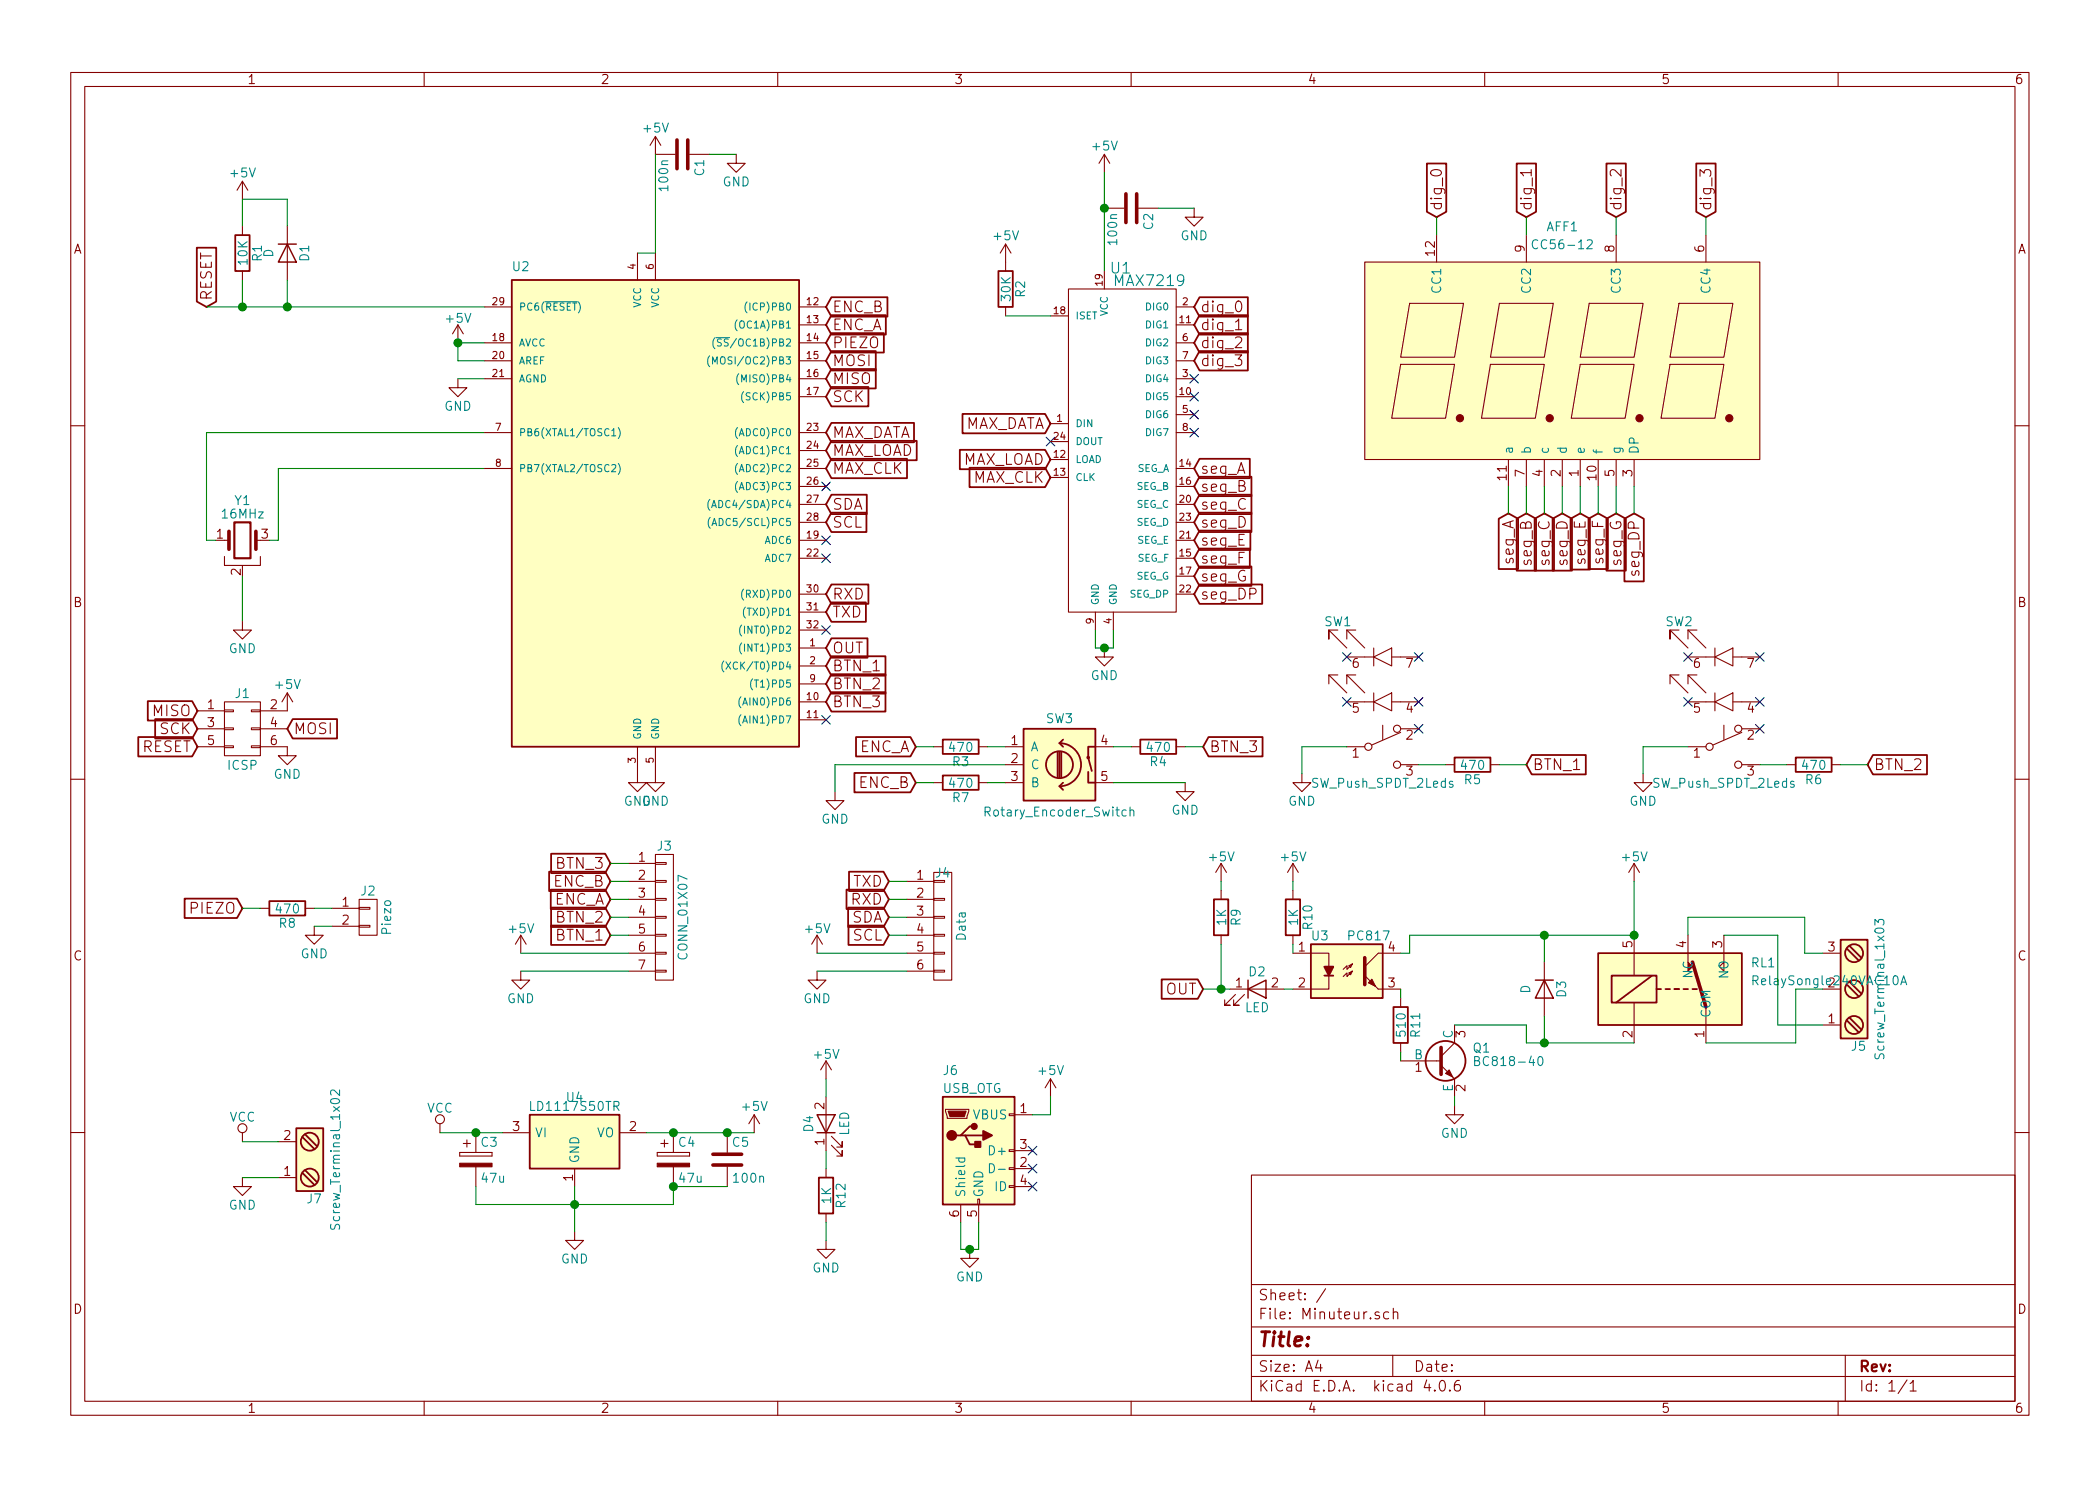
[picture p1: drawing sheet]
EESchema Schematic File Version 2
LIBS:Minuteur-rescue
LIBS:power
LIBS:device
LIBS:transistors
LIBS:conn
LIBS:linear
LIBS:regul
LIBS:74xx
LIBS:cmos4000
LIBS:adc-dac
LIBS:memory
LIBS:xilinx
LIBS:microcontrollers
LIBS:dsp
LIBS:microchip
LIBS:analog_switches
LIBS:motorola
LIBS:texas
LIBS:intel
LIBS:audio
LIBS:interface
LIBS:digital-audio
LIBS:philips
LIBS:display
LIBS:cypress
LIBS:siliconi
LIBS:opto
LIBS:atmel
LIBS:contrib
LIBS:valves
LIBS:maxim
LIBS:w_logic
LIBS:switches
LIBS:graphic
LIBS:leds
LIBS:switches-perso
LIBS:relays
LIBS:Minuteur-cache
EELAYER 25 0
EELAYER END
$Descr A4 11693 8268
encoding utf-8
Sheet 1 1
Title ""
Date ""
Rev ""
Comp ""
Comment1 ""
Comment2 ""
Comment3 ""
Comment4 ""
$EndDescr
$Comp
L GND #PWR01
U 1 1
P 3650 4300
F 0 "#PWR01" H 3650 4050 50  0001 C CNN
F 1 "GND" H 3650 4150 50  0000 C CNN
F 2 "" H 3650 4300 50  0001 C CNN
F 3 "" H 3650 4300 50  0001 C CNN
	1    3650 4300
	1    0    0    -1  
$EndComp
$Comp
L GND #PWR02
U 1 1
P 3550 4300
F 0 "#PWR02" H 3550 4050 50  0001 C CNN
F 1 "GND" H 3550 4150 50  0000 C CNN
F 2 "" H 3550 4300 50  0001 C CNN
F 3 "" H 3550 4300 50  0001 C CNN
	1    3550 4300
	1    0    0    -1  
$EndComp
$Comp
L CONN_02X03 J1
U 1 1
P 1350 4050
F 0 "J1" H 1350 4250 50  0000 C CNN
F 1 "ICSP" H 1350 3850 50  0000 C CNN
F 2 "Connectors:IDC_Header_Straight_6pins" H 1350 2850 50  0001 C CNN
F 3 "" H 1350 2850 50  0001 C CNN
	1    1350 4050
	1    0    0    -1  
$EndComp
$Comp
L GND #PWR03
U 1 1
P 1600 4150
F 0 "#PWR03" H 1600 3900 50  0001 C CNN
F 1 "GND" H 1600 4000 50  0000 C CNN
F 2 "" H 1600 4150 50  0001 C CNN
F 3 "" H 1600 4150 50  0001 C CNN
	1    1600 4150
	1    0    0    -1  
$EndComp
Text GLabel 1600 4050 2    60   Input ~ 0
MOSI
Text GLabel 1100 3950 0    60   Input ~ 0
MISO
Text GLabel 1100 4050 0    60   Input ~ 0
SCK
Text GLabel 1100 4150 0    60   Input ~ 0
RESET
Text GLabel 4600 2000 2    60   Input ~ 0
MOSI
Text GLabel 4600 2100 2    60   Input ~ 0
MISO
Text GLabel 4600 2200 2    60   Input ~ 0
SCK
Text GLabel 4600 1700 2    60   Input ~ 0
ENC_B
Text GLabel 4600 1800 2    60   Input ~ 0
ENC_A
Text GLabel 4600 3800 2    60   Input ~ 0
BTN_2
Text GLabel 4600 2400 2    60   Input ~ 0
MAX_DATA
Text GLabel 4600 2500 2    60   Input ~ 0
MAX_LOAD
Text GLabel 4600 2600 2    60   Input ~ 0
MAX_CLK
NoConn ~ 4600 4000
NoConn ~ 4600 3500
NoConn ~ 4600 3100
NoConn ~ 4600 3000
NoConn ~ 4600 2700
$Comp
L R R2
U 1 1
P 5600 1600
F 0 "R2" V 5680 1600 50  0000 C CNN
F 1 "30K" V 5600 1600 50  0000 C CNN
F 2 "Resistors_SMD:R_0805" V 5530 1600 50  0001 C CNN
F 3 "" H 5600 1600 50  0001 C CNN
	1    5600 1600
	1    0    0    -1  
$EndComp
NoConn ~ 5850 2450
Text GLabel 5850 2350 0    60   Input ~ 0
MAX_DATA
Text GLabel 5850 2550 0    60   Input ~ 0
MAX_LOAD
Text GLabel 5850 2650 0    60   Input ~ 0
MAX_CLK
$Comp
L MAX7219 U1
U 1 1
P 6250 2500
F 0 "U1" H 6240 3520 60  0000 C CNN
F 1 "MAX7219" H 6400 3450 60  0000 C CNN
F 2 "Housings_SOIC:SOIC-24W_7.5x15.4mm_Pitch1.27mm" H 6150 2500 60  0001 C CNN
F 3 "" H 6150 2500 60  0000 C CNN
	1    6250 2500
	1    0    0    -1  
$EndComp
NoConn ~ 6650 2100
NoConn ~ 6650 2200
NoConn ~ 6650 2300
NoConn ~ 6650 2400
$Comp
L C C2
U 1 1
P 6300 1150
F 0 "C2" H 6325 1250 50  0000 L CNN
F 1 "100n" H 6325 1050 50  0000 L CNN
F 2 "Capacitors_SMD:C_0805" H 6338 1000 50  0001 C CNN
F 3 "" H 6300 1150 50  0001 C CNN
	1    6300 1150
	0    1    1    0   
$EndComp
$Comp
L GND #PWR04
U 1 1
P 6650 1150
F 0 "#PWR04" H 6650 900 50  0001 C CNN
F 1 "GND" H 6650 1000 50  0000 C CNN
F 2 "" H 6650 1150 50  0001 C CNN
F 3 "" H 6650 1150 50  0001 C CNN
	1    6650 1150
	1    0    0    -1  
$EndComp
$Comp
L +5V #PWR05
U 1 1
P 6150 950
F 0 "#PWR05" H 6150 800 50  0001 C CNN
F 1 "+5V" H 6150 1100 50  0000 C CNN
F 2 "" H 6150 950 50  0001 C CNN
F 3 "" H 6150 950 50  0001 C CNN
	1    6150 950 
	1    0    0    -1  
$EndComp
$Comp
L +5V #PWR06
U 1 1
P 5600 1450
F 0 "#PWR06" H 5600 1300 50  0001 C CNN
F 1 "+5V" H 5600 1600 50  0000 C CNN
F 2 "" H 5600 1450 50  0001 C CNN
F 3 "" H 5600 1450 50  0001 C CNN
	1    5600 1450
	1    0    0    -1  
$EndComp
$Comp
L +5V #PWR07
U 1 1
P 1600 3950
F 0 "#PWR07" H 1600 3800 50  0001 C CNN
F 1 "+5V" H 1600 4100 50  0000 C CNN
F 2 "" H 1600 3950 50  0001 C CNN
F 3 "" H 1600 3950 50  0001 C CNN
	1    1600 3950
	1    0    0    -1  
$EndComp
$Comp
L +5V #PWR08
U 1 1
P 3650 850
F 0 "#PWR08" H 3650 700 50  0001 C CNN
F 1 "+5V" H 3650 1000 50  0000 C CNN
F 2 "" H 3650 850 50  0001 C CNN
F 3 "" H 3650 850 50  0001 C CNN
	1    3650 850 
	1    0    0    -1  
$EndComp
$Comp
L C C1
U 1 1
P 3800 850
F 0 "C1" H 3825 950 50  0000 L CNN
F 1 "100n" H 3825 750 50  0000 L CNN
F 2 "Capacitors_SMD:C_0805" H 3838 700 50  0001 C CNN
F 3 "" H 3800 850 50  0001 C CNN
	1    3800 850 
	0    1    1    0   
$EndComp
$Comp
L GND #PWR09
U 1 1
P 4100 850
F 0 "#PWR09" H 4100 600 50  0001 C CNN
F 1 "GND" H 4100 700 50  0000 C CNN
F 2 "" H 4100 850 50  0001 C CNN
F 3 "" H 4100 850 50  0001 C CNN
	1    4100 850 
	1    0    0    -1  
$EndComp
$Comp
L R R1
U 1 1
P 1350 1400
F 0 "R1" V 1430 1400 50  0000 C CNN
F 1 "10K" V 1350 1400 50  0000 C CNN
F 2 "Resistors_SMD:R_0805" V 1280 1400 50  0001 C CNN
F 3 "" H 1350 1400 50  0001 C CNN
	1    1350 1400
	1    0    0    -1  
$EndComp
$Comp
L +5V #PWR010
U 1 1
P 1350 1100
F 0 "#PWR010" H 1350 950 50  0001 C CNN
F 1 "+5V" H 1350 1250 50  0000 C CNN
F 2 "" H 1350 1100 50  0001 C CNN
F 3 "" H 1350 1100 50  0001 C CNN
	1    1350 1100
	1    0    0    -1  
$EndComp
Text GLabel 1150 1700 1    60   Input ~ 0
RESET
$Comp
L D D1
U 1 1
P 1600 1400
F 0 "D1" H 1600 1500 50  0000 C CNN
F 1 "D" H 1600 1300 50  0000 C CNN
F 2 "Diodes_SMD:D_SOD-123" H 1600 1400 50  0001 C CNN
F 3 "" H 1600 1400 50  0001 C CNN
	1    1600 1400
	0    1    1    0   
$EndComp
$Comp
L GND #PWR011
U 1 1
P 1350 3450
F 0 "#PWR011" H 1350 3200 50  0001 C CNN
F 1 "GND" H 1350 3300 50  0000 C CNN
F 2 "" H 1350 3450 50  0001 C CNN
F 3 "" H 1350 3450 50  0001 C CNN
	1    1350 3450
	1    0    0    -1  
$EndComp
$Comp
L Crystal_GND2 Y1
U 1 1
P 1350 3000
F 0 "Y1" H 1350 3225 50  0000 C CNN
F 1 "16MHz" H 1350 3150 50  0000 C CNN
F 2 "SMD_perso:Resonator_SMD-3pin_3213" H 1350 3000 50  0001 C CNN
F 3 "" H 1350 3000 50  0001 C CNN
	1    1350 3000
	1    0    0    -1  
$EndComp
Text GLabel 5100 4150 0    60   Input ~ 0
ENC_A
Text GLabel 5100 4350 0    60   Input ~ 0
ENC_B
$Comp
L GND #PWR012
U 1 1
P 4650 4400
F 0 "#PWR012" H 4650 4150 50  0001 C CNN
F 1 "GND" H 4650 4250 50  0000 C CNN
F 2 "" H 4650 4400 50  0001 C CNN
F 3 "" H 4650 4400 50  0001 C CNN
	1    4650 4400
	1    0    0    -1  
$EndComp
Text GLabel 6650 1700 2    60   Input ~ 0
dig_0
Text GLabel 6650 1800 2    60   Input ~ 0
dig_1
Text GLabel 6650 1900 2    60   Input ~ 0
dig_2
Text GLabel 6650 2000 2    60   Input ~ 0
dig_3
Text GLabel 8000 1200 1    60   Input ~ 0
dig_0
Text GLabel 8500 1200 1    60   Input ~ 0
dig_1
Text GLabel 9000 1200 1    60   Input ~ 0
dig_2
Text GLabel 9500 1200 1    60   Input ~ 0
dig_3
Text GLabel 6650 2600 2    60   Input ~ 0
seg_A
Text GLabel 6650 2700 2    60   Input ~ 0
seg_B
Text GLabel 6650 2800 2    60   Input ~ 0
seg_C
Text GLabel 6650 2900 2    60   Input ~ 0
seg_D
Text GLabel 6650 3000 2    60   Input ~ 0
seg_E
Text GLabel 6650 3100 2    60   Input ~ 0
seg_F
Text GLabel 6650 3200 2    60   Input ~ 0
seg_G
Text GLabel 6650 3300 2    60   Input ~ 0
seg_DP
Text GLabel 8400 2850 3    60   Input ~ 0
seg_A
Text GLabel 8500 2850 3    60   Input ~ 0
seg_B
Text GLabel 8600 2850 3    60   Input ~ 0
seg_C
Text GLabel 8700 2850 3    60   Input ~ 0
seg_D
Text GLabel 8800 2850 3    60   Input ~ 0
seg_E
Text GLabel 8900 2850 3    60   Input ~ 0
seg_F
Text GLabel 9000 2850 3    60   Input ~ 0
seg_G
Text GLabel 9100 2850 3    60   Input ~ 0
seg_DP
$Comp
L GND #PWR013
U 1 1
P 7250 4300
F 0 "#PWR013" H 7250 4050 50  0001 C CNN
F 1 "GND" H 7250 4150 50  0000 C CNN
F 2 "" H 7250 4300 50  0001 C CNN
F 3 "" H 7250 4300 50  0001 C CNN
	1    7250 4300
	1    0    0    -1  
$EndComp
Text GLabel 8500 4250 2    60   Input ~ 0
BTN_1
$Comp
L CC56-12 AFF1
U 1 1
P 8700 2000
F 0 "AFF1" H 8700 2750 50  0000 C CNN
F 1 "CC56-12" H 8700 2650 50  0000 C CNN
F 2 "Displays_7-Segment:Cx56-12" H 8200 2000 50  0001 C CNN
F 3 "" H 8200 2000 50  0001 C CNN
	1    8700 2000
	1    0    0    -1  
$EndComp
$Comp
L GND #PWR014
U 1 1
P 1350 6550
F 0 "#PWR014" H 1350 6300 50  0001 C CNN
F 1 "GND" H 1350 6400 50  0000 C CNN
F 2 "" H 1350 6550 50  0001 C CNN
F 3 "" H 1350 6550 50  0001 C CNN
	1    1350 6550
	1    0    0    -1  
$EndComp
$Comp
L VCC #PWR015
U 1 1
P 1350 6350
F 0 "#PWR015" H 1350 6200 50  0001 C CNN
F 1 "VCC" H 1350 6490 50  0000 C CNN
F 2 "" H 1350 6350 50  0001 C CNN
F 3 "" H 1350 6350 50  0001 C CNN
	1    1350 6350
	1    0    0    -1  
$EndComp
$Comp
L LD1117S50TR U4
U 1 1
P 3200 6350
F 0 "U4" H 3200 6600 50  0000 C CNN
F 1 "LD1117S50TR" H 3200 6550 50  0000 C CNN
F 2 "TO_SOT_Packages_SMD:SOT-223-3Lead_TabPin2" H 3200 6450 50  0001 C CNN
F 3 "" H 3200 6350 50  0001 C CNN
	1    3200 6350
	1    0    0    -1  
$EndComp
$Comp
L GND #PWR016
U 1 1
P 3200 6850
F 0 "#PWR016" H 3200 6600 50  0001 C CNN
F 1 "GND" H 3200 6700 50  0000 C CNN
F 2 "" H 3200 6850 50  0001 C CNN
F 3 "" H 3200 6850 50  0001 C CNN
	1    3200 6850
	1    0    0    -1  
$EndComp
$Comp
L VCC #PWR017
U 1 1
P 2450 6300
F 0 "#PWR017" H 2450 6150 50  0001 C CNN
F 1 "VCC" H 2450 6440 50  0000 C CNN
F 2 "" H 2450 6300 50  0001 C CNN
F 3 "" H 2450 6300 50  0001 C CNN
	1    2450 6300
	1    0    0    -1  
$EndComp
$Comp
L CP C3
U 1 1
P 2650 6450
F 0 "C3" H 2675 6550 50  0000 L CNN
F 1 "47u" H 2675 6350 50  0000 L CNN
F 2 "Capacitors_SMD:CP_Elec_6.3x5.3" H 2688 6300 50  0001 C CNN
F 3 "" H 2650 6450 50  0001 C CNN
	1    2650 6450
	1    0    0    -1  
$EndComp
$Comp
L CP C4
U 1 1
P 3750 6450
F 0 "C4" H 3775 6550 50  0000 L CNN
F 1 "47u" H 3775 6350 50  0000 L CNN
F 2 "Capacitors_SMD:CP_Elec_6.3x5.3" H 3788 6300 50  0001 C CNN
F 3 "" H 3750 6450 50  0001 C CNN
	1    3750 6450
	1    0    0    -1  
$EndComp
$Comp
L USB_OTG J6
U 1 1
P 5450 6400
F 0 "J6" H 5250 6850 50  0000 L CNN
F 1 "USB_OTG" H 5250 6750 50  0000 L CNN
F 2 "Connectors:USB_Micro-B" H 5600 6350 50  0001 C CNN
F 3 "" H 5600 6350 50  0001 C CNN
	1    5450 6400
	1    0    0    -1  
$EndComp
$Comp
L GND #PWR018
U 1 1
P 5400 6950
F 0 "#PWR018" H 5400 6700 50  0001 C CNN
F 1 "GND" H 5400 6800 50  0000 C CNN
F 2 "" H 5400 6950 50  0001 C CNN
F 3 "" H 5400 6950 50  0001 C CNN
	1    5400 6950
	1    0    0    -1  
$EndComp
NoConn ~ 5750 6400
NoConn ~ 5750 6500
NoConn ~ 5750 6600
$Comp
L +5V #PWR019
U 1 1
P 5850 6100
F 0 "#PWR019" H 5850 5950 50  0001 C CNN
F 1 "+5V" H 5850 6250 50  0000 C CNN
F 2 "" H 5850 6100 50  0001 C CNN
F 3 "" H 5850 6100 50  0001 C CNN
	1    5850 6100
	1    0    0    -1  
$EndComp
$Comp
L GND #PWR020
U 1 1
P 6150 3600
F 0 "#PWR020" H 6150 3350 50  0001 C CNN
F 1 "GND" H 6150 3450 50  0000 C CNN
F 2 "" H 6150 3600 50  0001 C CNN
F 3 "" H 6150 3600 50  0001 C CNN
	1    6150 3600
	1    0    0    -1  
$EndComp
NoConn ~ 7900 4050
$Comp
L SW_Push_SPDT_2Leds SW1
U 1 1
P 7700 4150
F 0 "SW1" H 7450 4850 50  0000 C CNN
F 1 "SW_Push_SPDT_2Leds" H 7700 3950 50  0000 C CNN
F 2 "Switches_perso:SP86-THT-PushButton" H 7700 4150 50  0001 C CNN
F 3 "" H 7700 4150 50  0001 C CNN
	1    7700 4150
	1    0    0    -1  
$EndComp
NoConn ~ 7900 3650
NoConn ~ 7900 3900
NoConn ~ 7500 3900
NoConn ~ 7500 3650
$Comp
L R R5
U 1 1
P 8200 4250
F 0 "R5" V 8280 4250 50  0000 C CNN
F 1 "470" V 8200 4250 50  0000 C CNN
F 2 "Resistors_SMD:R_0805" V 8130 4250 50  0001 C CNN
F 3 "" H 8200 4250 50  0001 C CNN
	1    8200 4250
	0    1    1    0   
$EndComp
$Comp
L R R3
U 1 1
P 5350 4150
F 0 "R3" V 5430 4150 50  0000 C CNN
F 1 "470" V 5350 4150 50  0000 C CNN
F 2 "Resistors_SMD:R_0805" V 5280 4150 50  0001 C CNN
F 3 "" H 5350 4150 50  0001 C CNN
	1    5350 4150
	0    1    1    0   
$EndComp
$Comp
L R R7
U 1 1
P 5350 4350
F 0 "R7" V 5430 4350 50  0000 C CNN
F 1 "470" V 5350 4350 50  0000 C CNN
F 2 "Resistors_SMD:R_0805" V 5280 4350 50  0001 C CNN
F 3 "" H 5350 4350 50  0001 C CNN
	1    5350 4350
	0    1    1    0   
$EndComp
$Comp
L Screw_Terminal_1x02 J7
U 1 1
P 1750 6450
F 0 "J7" H 1750 6700 50  0000 C TNN
F 1 "Screw_Terminal_1x02" V 1600 6450 50  0000 C TNN
F 2 "Connectors:bornier2" H 1750 6225 50  0001 C CNN
F 3 "" H 1725 6450 50  0001 C CNN
	1    1750 6450
	-1   0    0    1   
$EndComp
$Comp
L Screw_Terminal_1x03 J5
U 1 1
P 10350 5500
F 0 "J5" H 10350 5850 50  0000 C TNN
F 1 "Screw_Terminal_1x03" V 10200 5500 50  0000 C TNN
F 2 "Connectors:bornier3" H 10350 5175 50  0001 C CNN
F 3 "" H 10325 5600 50  0001 C CNN
	1    10350 5500
	-1   0    0    1   
$EndComp
$Comp
L RelaySongle240VAC10A RL1
U 1 1
P 9300 5500
F 0 "RL1" H 9750 5650 50  0000 L CNN
F 1 "RelaySongle240VAC10A" H 9750 5550 50  0000 L CNN
F 2 "Relays_THT:Relay_SPDT_SANYOU_SRD_Series_Form_C" H 9300 5500 50  0001 C CNN
F 3 "" H 9300 5500 50  0001 C CNN
	1    9300 5500
	1    0    0    -1  
$EndComp
$Comp
L +5V #PWR021
U 1 1
P 9100 4900
F 0 "#PWR021" H 9100 4750 50  0001 C CNN
F 1 "+5V" H 9100 5040 50  0000 C CNN
F 2 "" H 9100 4900 50  0001 C CNN
F 3 "" H 9100 4900 50  0001 C CNN
	1    9100 4900
	1    0    0    -1  
$EndComp
$Comp
L D D3
U 1 1
P 8600 5500
F 0 "D3" H 8600 5600 50  0000 C CNN
F 1 "D" H 8600 5400 50  0000 C CNN
F 2 "Diodes_SMD:D_SOD-123" H 8600 5500 50  0001 C CNN
F 3 "" H 8600 5500 50  0001 C CNN
	1    8600 5500
	0    1    1    0   
$EndComp
Wire Wire Line
	5850 1750 5600 1750
Wire Wire Line
	6150 950  6150 1500
Wire Wire Line
	6450 1150 6650 1150
Connection ~ 6150 1150
Wire Wire Line
	4100 850  3950 850 
Wire Wire Line
	1350 1100 1350 1250
Wire Wire Line
	1150 1700 2700 1700
Wire Wire Line
	1350 1550 1350 1700
Connection ~ 1350 1700
Wire Wire Line
	1600 1700 1600 1550
Wire Wire Line
	1600 1250 1600 1100
Wire Wire Line
	1600 1100 1350 1100
Wire Wire Line
	1150 2400 2700 2400
Wire Wire Line
	2700 2600 1550 2600
Connection ~ 1600 1700
Wire Wire Line
	3650 850  3650 1400
Wire Wire Line
	3650 1400 3550 1400
Wire Wire Line
	4650 4400 4650 4250
Wire Wire Line
	4650 4250 5600 4250
Wire Wire Line
	8000 1300 8000 1200
Wire Wire Line
	8500 1300 8500 1200
Wire Wire Line
	9000 1300 9000 1200
Wire Wire Line
	9500 1300 9500 1200
Wire Wire Line
	8400 2850 8400 2700
Wire Wire Line
	8500 2850 8500 2700
Wire Wire Line
	8600 2850 8600 2700
Wire Wire Line
	8700 2850 8700 2700
Wire Wire Line
	8800 2850 8800 2700
Wire Wire Line
	8900 2850 8900 2700
Wire Wire Line
	9000 2850 9000 2700
Wire Wire Line
	9100 2850 9100 2700
Wire Wire Line
	2650 6600 2650 6700
Wire Wire Line
	2650 6700 3750 6700
Wire Wire Line
	3750 6700 3750 6600
Wire Wire Line
	3200 6600 3200 6850
Connection ~ 3200 6700
Connection ~ 2650 6300
Wire Wire Line
	5350 6800 5350 6950
Wire Wire Line
	5350 6950 5450 6950
Wire Wire Line
	5450 6950 5450 6800
Connection ~ 5400 6950
Wire Wire Line
	5850 6100 5850 6200
Wire Wire Line
	5850 6200 5750 6200
Wire Wire Line
	6100 3500 6100 3600
Wire Wire Line
	6100 3600 6200 3600
Wire Wire Line
	6200 3600 6200 3500
Connection ~ 6150 3600
Wire Wire Line
	2450 6300 2800 6300
Wire Wire Line
	7900 4250 8050 4250
Wire Wire Line
	7250 4300 7250 4150
Wire Wire Line
	7250 4150 7500 4150
Wire Wire Line
	8350 4250 8500 4250
Wire Wire Line
	5600 4150 5500 4150
Wire Wire Line
	5600 4350 5500 4350
Wire Wire Line
	5200 4350 5100 4350
Wire Wire Line
	5200 4150 5100 4150
Wire Wire Line
	1350 6550 1550 6550
Wire Wire Line
	1550 6350 1350 6350
Wire Wire Line
	9600 5200 9900 5200
Wire Wire Line
	9900 5200 9900 5700
Wire Wire Line
	9900 5700 10150 5700
Wire Wire Line
	9400 5200 9400 5100
Wire Wire Line
	9400 5100 10050 5100
Wire Wire Line
	10050 5100 10050 5300
Wire Wire Line
	10050 5300 10150 5300
Wire Wire Line
	9500 5800 10000 5800
Wire Wire Line
	10000 5800 10000 5500
Wire Wire Line
	10000 5500 10150 5500
Wire Wire Line
	7850 5200 9100 5200
Wire Wire Line
	9100 5200 9100 4900
Wire Wire Line
	8600 5350 8600 5200
Connection ~ 9100 5200
Wire Wire Line
	8600 5650 8600 5800
Wire Wire Line
	8500 5800 9100 5800
$Comp
L PC817 U3
U 1 1
P 7500 5400
F 0 "U3" H 7300 5600 50  0000 L CNN
F 1 "PC817" H 7500 5600 50  0000 L CNN
F 2 "Housings_DIP:DIP-4_W7.62mm_SMD" H 7300 5200 50  0001 L CIN
F 3 "" H 7500 5400 50  0001 L CNN
	1    7500 5400
	1    0    0    -1  
$EndComp
$Comp
L R R10
U 1 1
P 7200 5100
F 0 "R10" V 7280 5100 50  0000 C CNN
F 1 "1K" V 7200 5100 50  0000 C CNN
F 2 "Resistors_SMD:R_0805" V 7130 5100 50  0001 C CNN
F 3 "" H 7200 5100 50  0001 C CNN
	1    7200 5100
	1    0    0    -1  
$EndComp
$Comp
L +5V #PWR022
U 1 1
P 7200 4900
F 0 "#PWR022" H 7200 4750 50  0001 C CNN
F 1 "+5V" H 7200 5040 50  0000 C CNN
F 2 "" H 7200 4900 50  0001 C CNN
F 3 "" H 7200 4900 50  0001 C CNN
	1    7200 4900
	1    0    0    -1  
$EndComp
Wire Wire Line
	7200 4900 7200 4950
Wire Wire Line
	7200 5250 7200 5300
Text GLabel 6700 5500 0    60   Input ~ 0
OUT
$Comp
L R R9
U 1 1
P 6800 5100
F 0 "R9" V 6880 5100 50  0000 C CNN
F 1 "1K" V 6800 5100 50  0000 C CNN
F 2 "Resistors_SMD:R_0805" V 6730 5100 50  0001 C CNN
F 3 "" H 6800 5100 50  0001 C CNN
	1    6800 5100
	1    0    0    -1  
$EndComp
Wire Wire Line
	6800 5250 6800 5500
Connection ~ 6800 5500
$Comp
L +5V #PWR023
U 1 1
P 6800 4900
F 0 "#PWR023" H 6800 4750 50  0001 C CNN
F 1 "+5V" H 6800 5040 50  0000 C CNN
F 2 "" H 6800 4900 50  0001 C CNN
F 3 "" H 6800 4900 50  0001 C CNN
	1    6800 4900
	1    0    0    -1  
$EndComp
Wire Wire Line
	6800 4950 6800 4900
Wire Wire Line
	7800 5300 7850 5300
Wire Wire Line
	7850 5300 7850 5200
Connection ~ 8600 5200
$Comp
L BC818-40 Q1
U 1 1
P 8000 5900
F 0 "Q1" H 8200 5975 50  0000 L CNN
F 1 "BC818-40" H 8200 5900 50  0000 L CNN
F 2 "TO_SOT_Packages_SMD:SOT-23" H 8200 5825 50  0001 L CIN
F 3 "" H 8000 5900 50  0001 L CNN
	1    8000 5900
	1    0    0    -1  
$EndComp
$Comp
L R R11
U 1 1
P 7800 5700
F 0 "R11" V 7880 5700 50  0000 C CNN
F 1 "510" V 7800 5700 50  0000 C CNN
F 2 "Resistors_SMD:R_0805" V 7730 5700 50  0001 C CNN
F 3 "" H 7800 5700 50  0001 C CNN
	1    7800 5700
	1    0    0    -1  
$EndComp
$Comp
L GND #PWR024
U 1 1
P 8100 6150
F 0 "#PWR024" H 8100 5900 50  0001 C CNN
F 1 "GND" H 8100 6000 50  0000 C CNN
F 2 "" H 8100 6150 50  0001 C CNN
F 3 "" H 8100 6150 50  0001 C CNN
	1    8100 6150
	1    0    0    -1  
$EndComp
Wire Wire Line
	8100 6100 8100 6150
Wire Wire Line
	7800 5900 7800 5850
Wire Wire Line
	7800 5550 7800 5500
Wire Wire Line
	8100 5700 8500 5700
Wire Wire Line
	8500 5700 8500 5800
Connection ~ 8600 5800
Text GLabel 4600 3600 2    60   Input ~ 0
OUT
$Comp
L LED D2
U 1 1
P 7000 5500
F 0 "D2" H 7000 5600 50  0000 C CNN
F 1 "LED" H 7000 5400 50  0000 C CNN
F 2 "LEDs:LED_0805" H 7000 5500 50  0001 C CNN
F 3 "" H 7000 5500 50  0001 C CNN
	1    7000 5500
	1    0    0    -1  
$EndComp
Wire Wire Line
	7200 5500 7150 5500
Wire Wire Line
	6700 5500 6850 5500
$Comp
L LED D4
U 1 1
P 4600 6250
F 0 "D4" H 4600 6350 50  0000 C CNN
F 1 "LED" H 4600 6150 50  0000 C CNN
F 2 "LEDs:LED_0805" H 4600 6250 50  0001 C CNN
F 3 "" H 4600 6250 50  0001 C CNN
	1    4600 6250
	0    -1   -1   0   
$EndComp
$Comp
L R R12
U 1 1
P 4600 6650
F 0 "R12" V 4680 6650 50  0000 C CNN
F 1 "1K" V 4600 6650 50  0000 C CNN
F 2 "Resistors_SMD:R_0805" V 4530 6650 50  0001 C CNN
F 3 "" H 4600 6650 50  0001 C CNN
	1    4600 6650
	1    0    0    -1  
$EndComp
$Comp
L GND #PWR025
U 1 1
P 4600 6900
F 0 "#PWR025" H 4600 6650 50  0001 C CNN
F 1 "GND" H 4600 6750 50  0000 C CNN
F 2 "" H 4600 6900 50  0001 C CNN
F 3 "" H 4600 6900 50  0001 C CNN
	1    4600 6900
	1    0    0    -1  
$EndComp
$Comp
L +5V #PWR026
U 1 1
P 4600 6000
F 0 "#PWR026" H 4600 5850 50  0001 C CNN
F 1 "+5V" H 4600 6140 50  0000 C CNN
F 2 "" H 4600 6000 50  0001 C CNN
F 3 "" H 4600 6000 50  0001 C CNN
	1    4600 6000
	1    0    0    -1  
$EndComp
Wire Wire Line
	4600 6000 4600 6100
Wire Wire Line
	4600 6400 4600 6500
Wire Wire Line
	4600 6800 4600 6900
$Comp
L GND #PWR027
U 1 1
P 2550 2100
F 0 "#PWR027" H 2550 1850 50  0001 C CNN
F 1 "GND" H 2550 1950 50  0000 C CNN
F 2 "" H 2550 2100 50  0001 C CNN
F 3 "" H 2550 2100 50  0001 C CNN
	1    2550 2100
	1    0    0    -1  
$EndComp
Wire Wire Line
	2700 2100 2550 2100
$Comp
L +5V #PWR028
U 1 1
P 2550 1900
F 0 "#PWR028" H 2550 1750 50  0001 C CNN
F 1 "+5V" H 2550 2040 50  0000 C CNN
F 2 "" H 2550 1900 50  0001 C CNN
F 3 "" H 2550 1900 50  0001 C CNN
	1    2550 1900
	1    0    0    -1  
$EndComp
Wire Wire Line
	2700 1900 2550 1900
Wire Wire Line
	2700 2000 2550 2000
Wire Wire Line
	2550 2000 2550 1900
Connection ~ 2550 1900
Text GLabel 4600 1900 2    60   Input ~ 0
PIEZO
$Comp
L CONN_01X02 J2
U 1 1
P 2050 5100
F 0 "J2" H 2050 5250 50  0000 C CNN
F 1 "Piezo" V 2150 5100 50  0000 C CNN
F 2 "Pin_Headers:Pin_Header_Straight_1x02_Pitch2.54mm" H 2050 5100 50  0001 C CNN
F 3 "" H 2050 5100 50  0001 C CNN
	1    2050 5100
	1    0    0    -1  
$EndComp
$Comp
L GND #PWR029
U 1 1
P 1750 5150
F 0 "#PWR029" H 1750 4900 50  0001 C CNN
F 1 "GND" H 1750 5000 50  0000 C CNN
F 2 "" H 1750 5150 50  0001 C CNN
F 3 "" H 1750 5150 50  0001 C CNN
	1    1750 5150
	1    0    0    -1  
$EndComp
$Comp
L R R8
U 1 1
P 1600 5050
F 0 "R8" V 1680 5050 50  0000 C CNN
F 1 "470" V 1600 5050 50  0000 C CNN
F 2 "Resistors_SMD:R_0805" V 1530 5050 50  0001 C CNN
F 3 "" H 1600 5050 50  0001 C CNN
	1    1600 5050
	0    1    1    0   
$EndComp
Text GLabel 1350 5050 0    60   Input ~ 0
PIEZO
Wire Wire Line
	1350 5050 1450 5050
Wire Wire Line
	1750 5050 1850 5050
Wire Wire Line
	1850 5150 1750 5150
$Comp
L ATMEGA8-16AU U2
U 1 1
P 3600 2700
F 0 "U2" H 2850 3900 50  0000 L BNN
F 1 "ATMEGA8-16AU" H 3600 2700 50  0001 C CNN
F 2 "Housings_QFP:TQFP-32_7x7mm_Pitch0.8mm" H 3600 2700 50  0001 C CIN
F 3 "" H 3600 2700 50  0001 C CNN
	1    3600 2700
	1    0    0    -1  
$EndComp
Text GLabel 4600 3700 2    60   Input ~ 0
BTN_1
Text GLabel 4600 2800 2    60   Input ~ 0
SDA
Text GLabel 4600 2900 2    60   Input ~ 0
SCL
Text GLabel 4600 3300 2    60   Input ~ 0
RXD
Text GLabel 4600 3400 2    60   Input ~ 0
TXD
Text GLabel 3400 5200 0    60   Input ~ 0
BTN_1
Text GLabel 3400 5100 0    60   Input ~ 0
BTN_2
Text GLabel 3400 5000 0    60   Input ~ 0
ENC_A
Text GLabel 3400 4900 0    60   Input ~ 0
ENC_B
$Comp
L CONN_01X06 J4
U 1 1
P 5250 5150
F 0 "J4" H 5250 5450 50  0000 C CNN
F 1 "Data" V 5350 5150 50  0000 C CNN
F 2 "Pin_Headers:Pin_Header_Straight_1x06_Pitch2.54mm" H 5250 5150 50  0001 C CNN
F 3 "" H 5250 5150 50  0001 C CNN
	1    5250 5150
	1    0    0    -1  
$EndComp
$Comp
L GND #PWR030
U 1 1
P 2900 5400
F 0 "#PWR030" H 2900 5150 50  0001 C CNN
F 1 "GND" H 2900 5250 50  0000 C CNN
F 2 "" H 2900 5400 50  0001 C CNN
F 3 "" H 2900 5400 50  0001 C CNN
	1    2900 5400
	1    0    0    -1  
$EndComp
$Comp
L GND #PWR031
U 1 1
P 4550 5400
F 0 "#PWR031" H 4550 5150 50  0001 C CNN
F 1 "GND" H 4550 5250 50  0000 C CNN
F 2 "" H 4550 5400 50  0001 C CNN
F 3 "" H 4550 5400 50  0001 C CNN
	1    4550 5400
	1    0    0    -1  
$EndComp
Text GLabel 4950 4900 0    60   Input ~ 0
TXD
Text GLabel 4950 5000 0    60   Input ~ 0
RXD
Text GLabel 4950 5100 0    60   Input ~ 0
SDA
Text GLabel 4950 5200 0    60   Input ~ 0
SCL
$Comp
L GND #PWR032
U 1 1
P 9150 4300
F 0 "#PWR032" H 9150 4050 50  0001 C CNN
F 1 "GND" H 9150 4150 50  0000 C CNN
F 2 "" H 9150 4300 50  0001 C CNN
F 3 "" H 9150 4300 50  0001 C CNN
	1    9150 4300
	1    0    0    -1  
$EndComp
Text GLabel 10400 4250 2    60   Input ~ 0
BTN_2
NoConn ~ 9800 4050
$Comp
L SW_Push_SPDT_2Leds SW2
U 1 1
P 9600 4150
F 0 "SW2" H 9350 4850 50  0000 C CNN
F 1 "SW_Push_SPDT_2Leds" H 9600 3950 50  0000 C CNN
F 2 "Switches_perso:SP86-THT-PushButton" H 9600 4150 50  0001 C CNN
F 3 "" H 9600 4150 50  0001 C CNN
	1    9600 4150
	1    0    0    -1  
$EndComp
NoConn ~ 9800 3650
NoConn ~ 9800 3900
NoConn ~ 9400 3900
NoConn ~ 9400 3650
$Comp
L R R6
U 1 1
P 10100 4250
F 0 "R6" V 10180 4250 50  0000 C CNN
F 1 "470" V 10100 4250 50  0000 C CNN
F 2 "Resistors_SMD:R_0805" V 10030 4250 50  0001 C CNN
F 3 "" H 10100 4250 50  0001 C CNN
	1    10100 4250
	0    1    1    0   
$EndComp
Wire Wire Line
	9800 4250 9950 4250
Wire Wire Line
	9150 4300 9150 4150
Wire Wire Line
	9150 4150 9400 4150
Wire Wire Line
	10250 4250 10400 4250
$Comp
L +5V #PWR033
U 1 1
P 2900 5300
F 0 "#PWR033" H 2900 5150 50  0001 C CNN
F 1 "+5V" H 2900 5440 50  0000 C CNN
F 2 "" H 2900 5300 50  0001 C CNN
F 3 "" H 2900 5300 50  0001 C CNN
	1    2900 5300
	1    0    0    -1  
$EndComp
$Comp
L +5V #PWR034
U 1 1
P 4550 5300
F 0 "#PWR034" H 4550 5150 50  0001 C CNN
F 1 "+5V" H 4550 5440 50  0000 C CNN
F 2 "" H 4550 5300 50  0001 C CNN
F 3 "" H 4550 5300 50  0001 C CNN
	1    4550 5300
	1    0    0    -1  
$EndComp
Wire Wire Line
	4950 4900 5050 4900
Wire Wire Line
	4950 5000 5050 5000
Wire Wire Line
	4950 5100 5050 5100
Wire Wire Line
	4950 5200 5050 5200
Wire Wire Line
	5050 5300 4550 5300
Wire Wire Line
	4550 5400 5050 5400
$Comp
L Rotary_Encoder_Switch SW3
U 1 1
P 5900 4250
F 0 "SW3" H 5900 4510 50  0000 C CNN
F 1 "Rotary_Encoder_Switch" H 5900 3990 50  0000 C CNN
F 2 "Switches_perso:EC12_switch-RotaryEncoder" H 5800 4410 50  0001 C CNN
F 3 "" H 5900 4510 50  0001 C CNN
	1    5900 4250
	1    0    0    -1  
$EndComp
Text GLabel 4600 3900 2    60   Input ~ 0
BTN_3
Text GLabel 6700 4150 2    60   Input ~ 0
BTN_3
$Comp
L R R4
U 1 1
P 6450 4150
F 0 "R4" V 6530 4150 50  0000 C CNN
F 1 "470" V 6450 4150 50  0000 C CNN
F 2 "Resistors_SMD:R_0805" V 6380 4150 50  0001 C CNN
F 3 "" H 6450 4150 50  0001 C CNN
	1    6450 4150
	0    1    1    0   
$EndComp
$Comp
L GND #PWR035
U 1 1
P 6600 4350
F 0 "#PWR035" H 6600 4100 50  0001 C CNN
F 1 "GND" H 6600 4200 50  0000 C CNN
F 2 "" H 6600 4350 50  0001 C CNN
F 3 "" H 6600 4350 50  0001 C CNN
	1    6600 4350
	1    0    0    -1  
$EndComp
Wire Wire Line
	6700 4150 6600 4150
Wire Wire Line
	6300 4150 6200 4150
Wire Wire Line
	6200 4350 6600 4350
Wire Wire Line
	1550 2600 1550 3000
Wire Wire Line
	1550 3000 1500 3000
Wire Wire Line
	1150 2400 1150 3000
Wire Wire Line
	1150 3000 1200 3000
Wire Wire Line
	1350 3450 1350 3200
$Comp
L CONN_01X07 J3
U 1 1
P 3700 5100
F 0 "J3" H 3700 5500 50  0000 C CNN
F 1 "CONN_01X07" V 3800 5100 50  0000 C CNN
F 2 "Pin_Headers:Pin_Header_Straight_1x07_Pitch2.54mm" H 3700 5100 50  0001 C CNN
F 3 "" H 3700 5100 50  0001 C CNN
	1    3700 5100
	1    0    0    -1  
$EndComp
Text GLabel 3400 4800 0    60   Input ~ 0
BTN_3
Wire Wire Line
	3400 4800 3500 4800
Wire Wire Line
	3400 4900 3500 4900
Wire Wire Line
	3400 5000 3500 5000
Wire Wire Line
	3400 5100 3500 5100
Wire Wire Line
	3400 5200 3500 5200
Wire Wire Line
	2900 5300 3500 5300
Wire Wire Line
	2900 5400 3500 5400
$Comp
L +5V #PWR036
U 1 1
P 4200 6300
F 0 "#PWR036" H 4200 6150 50  0001 C CNN
F 1 "+5V" H 4200 6450 50  0000 C CNN
F 2 "" H 4200 6300 50  0001 C CNN
F 3 "" H 4200 6300 50  0001 C CNN
	1    4200 6300
	1    0    0    -1  
$EndComp
$Comp
L C C5
U 1 1
P 4050 6450
F 0 "C5" H 4075 6550 50  0000 L CNN
F 1 "100n" H 4075 6350 50  0000 L CNN
F 2 "Capacitors_SMD:C_0805" H 4088 6300 50  0001 C CNN
F 3 "" H 4050 6450 50  0001 C CNN
	1    4050 6450
	1    0    0    -1  
$EndComp
Wire Wire Line
	3600 6300 4200 6300
Connection ~ 3750 6300
Connection ~ 4050 6300
Wire Wire Line
	3750 6600 4050 6600
Connection ~ 3750 6600
$EndSCHEMATC
